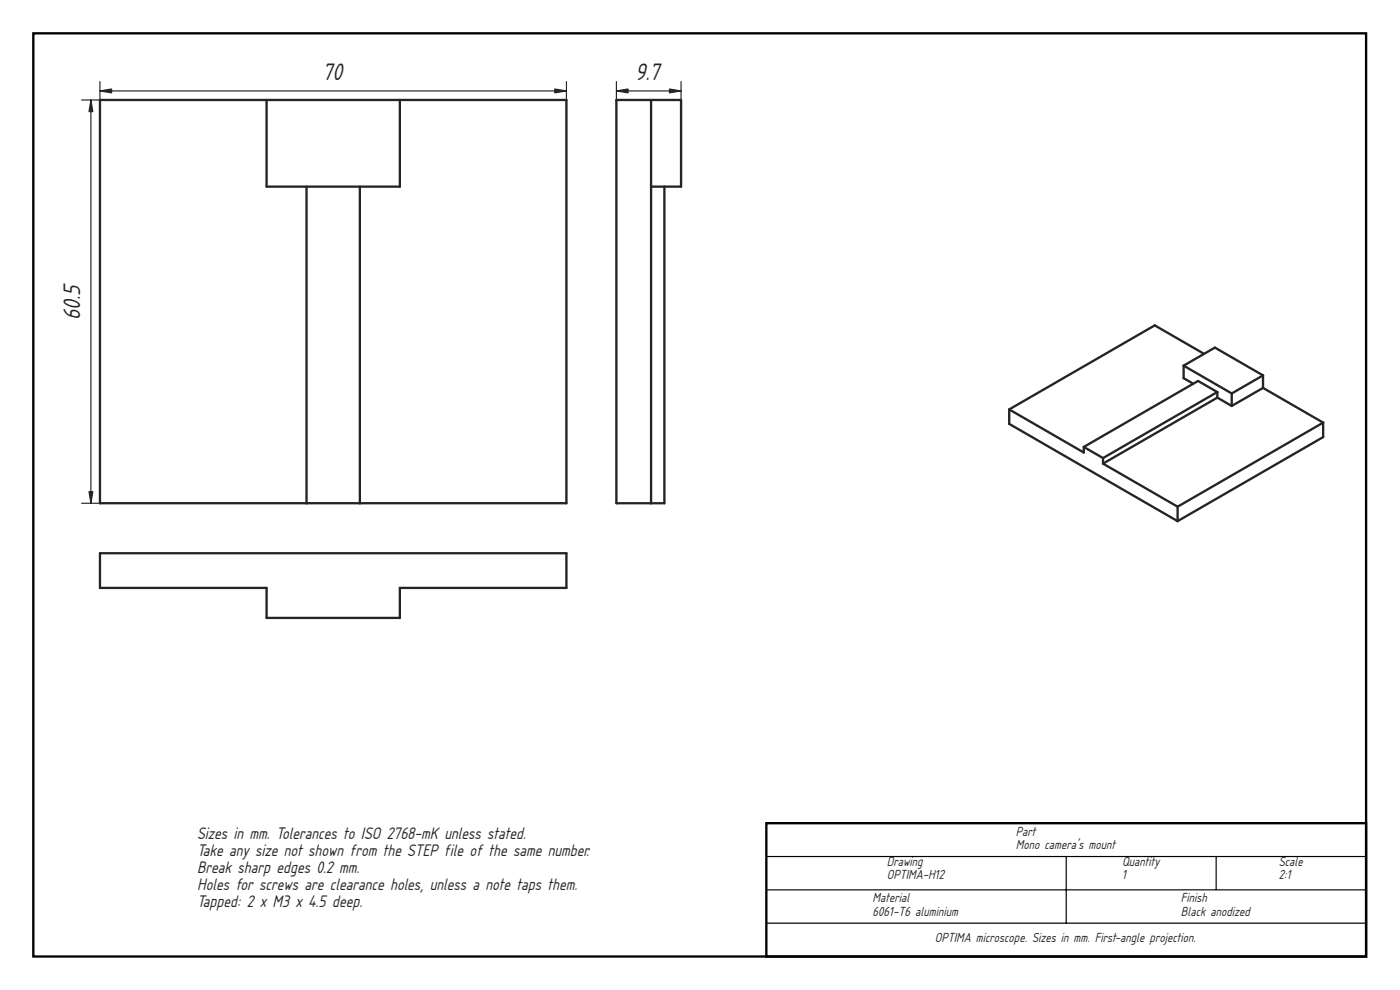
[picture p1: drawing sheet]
<svg xmlns="http://www.w3.org/2000/svg" width="420mm" height="297mm" viewBox="0 0 420 297" stroke-linecap="round" stroke-linejoin="round" font-family="sans-serif">
<path d="M0 0h420v297h-420zM0 0v297h420v-297z" fill="#000"/>
<path d="M10 10h400v277h-400zM230 247h180v40h-180z" fill="none" stroke="#000" stroke-width=".7" stroke-linecap="butt"/>
<path d="M230 257h180M320 257v20M365 257v10M230 267h180M230 277h180" fill="none" stroke="#000" stroke-width=".35"/>
<g fill="#fff">
<path d="M30 30h140v121h-140z" fill-rule="evenodd"/>
<path d="M120 30h50v121h-62v-95h12z" fill-rule="evenodd"/>
<path d="M30 30h50v26h12v95h-62z" fill-rule="evenodd"/>
<path d="M92 56h16v95h-16z" fill-rule="evenodd"/>
<path d="M80 30h40v26h-40z" fill-rule="evenodd"/>
</g>
<path d="M30 30h140v121h-140zM80 30v26h40v-26M92 56v95M108 56v95" fill="none" stroke="#212529" stroke-width=".7"/>
<path d="M24.5 30h145.5M27.3 30v121M30 27.3h140M30 24.5v5.6M170 24.5v126.5h-145.5" fill="none" stroke="#212529" stroke-width=".35"/>
<g fill="#212529" stroke="#212529" stroke-width=".35">
<path d="M166.5 26.7l3.5 .6-3.5 .6z"/>
<path d="M30 27.3l3.5-.6v1.2z"/>
<path d="M26.7 147.5h1.2l-.6 3.5z"/>
<path d="M27.3 30l.6 3.5h-1.2z"/>
</g>
<path d="M30 166h140v10.4h-50v9h-40v-9h-50z" fill-rule="evenodd" fill="#fff"/>
<path d="M30 166h140v10.4h-50v9h-40v-9h-50z" fill="none" stroke="#212529" stroke-width=".7"/>
<g fill="#fff">
<path d="M185 30h19.4v26h-5v95h-14.4z" fill-rule="evenodd"/>
<path d="M185 30h10.4v121h-10.4z" fill-rule="evenodd"/>
<path d="M195.4 56h4v95h-4z" fill-rule="evenodd"/>
<path d="M195.4 30h9v26h-9z" fill-rule="evenodd"/>
</g>
<path d="M195.4 30v121M195.4 56h9v-26h-19.4v121h14.4v-95" fill="none" stroke="#212529" stroke-width=".7"/>
<path d="M185 27.3h19.4M185 24.5v126.5M204.4 24.5v5.6" fill="none" stroke="#212529" stroke-width=".35"/>
<g fill="#212529" stroke="#212529" stroke-width=".35">
<path d="M200.9 26.7l3.5 .6-3.5 .6z"/>
<path d="M185 27.3l3.5-.6v1.2z"/>
</g>
<g fill="#fff">
<path d="M302.9 122.8l43.7-25.2 14.8 8.6 3.2-1.9 14.5 8.3v3.8l18 10.4v4.3l-43.7 25.3-50.5-29.2z" fill-rule="evenodd"/>
<path d="M331 139.1l34.3-19.8 4.4 2.5 9.4-5.4 18 10.4-43.7 25.2z" fill-rule="evenodd"/>
<path d="M302.9 122.8l43.7-25.2 14.8 8.6-6.2 3.5v3.8l2.9 1.6-32.8 19v1.7z" fill-rule="evenodd"/>
<path d="M302.9 122.8l22.4 13v-1.7l5.7 3.3v1.7l22.4 12.9v4.4l-50.5-29.2z" fill-rule="evenodd"/>
<path d="M325.3 134.1l34.3-19.8 5.7 3.3-34.3 19.8z" fill-rule="evenodd"/>
<path d="M353.4 152l43.7-25.2v4.3l-43.7 25.3z" fill-rule="evenodd"/>
<path d="M355.2 109.7l9.4-5.4 14.5 8.3-9.4 5.5z" fill-rule="evenodd"/>
<path d="M331 137.4l34.3-19.8v1.7l-34.3 19.8z" fill-rule="evenodd"/>
<path d="M355.2 109.7l14.5 8.4v3.7l-4.4-2.5v-1.7l-5.7-3.3-1.5 .8-2.9-1.6z" fill-rule="evenodd"/>
<path d="M369.7 118.1l9.4-5.5v3.8l-9.4 5.4z" fill-rule="evenodd"/>
</g>
<g fill="none" stroke="#212529" stroke-width=".7">
<path d="M355.2 109.7l9.4-5.4 14.5 8.3M355.2 109.7v3.8l2.9 1.6M355.2 109.7l14.5 8.4M361.4 106.2l-14.8-8.6-43.7 25.2M365.3 119.3l-34.3 19.8M365.3 119.3l4.4 2.5M365.3 117.6v1.7M365.3 117.6l-34.3 19.8M365.3 117.6l-5.7-3.3-34.3 19.8M369.7 118.1v3.7M379.1 116.4l18 10.4M379.1 112.6v3.8"/>
<path d="M379.1 116.4l-9.4 5.4M379.1 112.6l-9.4 5.5M302.9 122.8v4.4l50.5 29.2M302.9 122.8l22.4 13v-1.7M325.3 134.1l5.7 3.3M331 139.1l22.4 12.9M331 137.4v1.7M397.1 126.8v4.3l-43.7 25.3M397.1 126.8l-43.7 25.2M353.4 152v4.4"/>
</g>
<g font-size="6.7" fill="#212529">
<text x="96.8" y="24.1">70</text>
<text x="190.6" y="24.1">9.7</text>
<text x="24.1" y="96" transform="rotate(-90 24.1 96)">60.5</text>
</g>
<g font-size="4.7" fill="#212529">
<text x="59.1" y="251.7">Sizes in mm. Tolerances to ISO 2768-mK unless stated.</text>
<text x="59.1" y="256.8">Take any size not shown from the STEP file of the same number.</text>
<text x="59.1" y="261.9">Break sharp edges 0.2 mm.</text>
<text x="59.1" y="267">Holes for screws are clearance holes, unless a note taps them.</text>
<text x="59.1" y="272.1">Tapped: 2 x M3 x 4.5 deep.</text>
</g>
<g font-size="3.7" fill="#212529">
<text x="304.8" y="250.7">Part</text>
<text x="304.8" y="254.8">Mono camera's mount</text>
<text x="266.1" y="259.7">Drawing</text>
<text x="266.1" y="263.8">OPTIMA-H12</text>
<text x="336.7" y="259.7">Quantity</text>
<text x="336.7" y="263.8">1</text>
<text x="383.8" y="259.7">Scale</text>
<text x="383.8" y="263.8">2:1</text>
<text x="261.9" y="270.7">Material</text>
<text x="261.9" y="274.8">6061-T6 aluminium</text>
<text x="354.4" y="270.7">Finish</text>
<text x="354.4" y="274.8">Black anodized</text>
<text x="280.6" y="282.7">OPTIMA microscope. Sizes in mm. First-angle projection.</text>
</g>
</svg>
